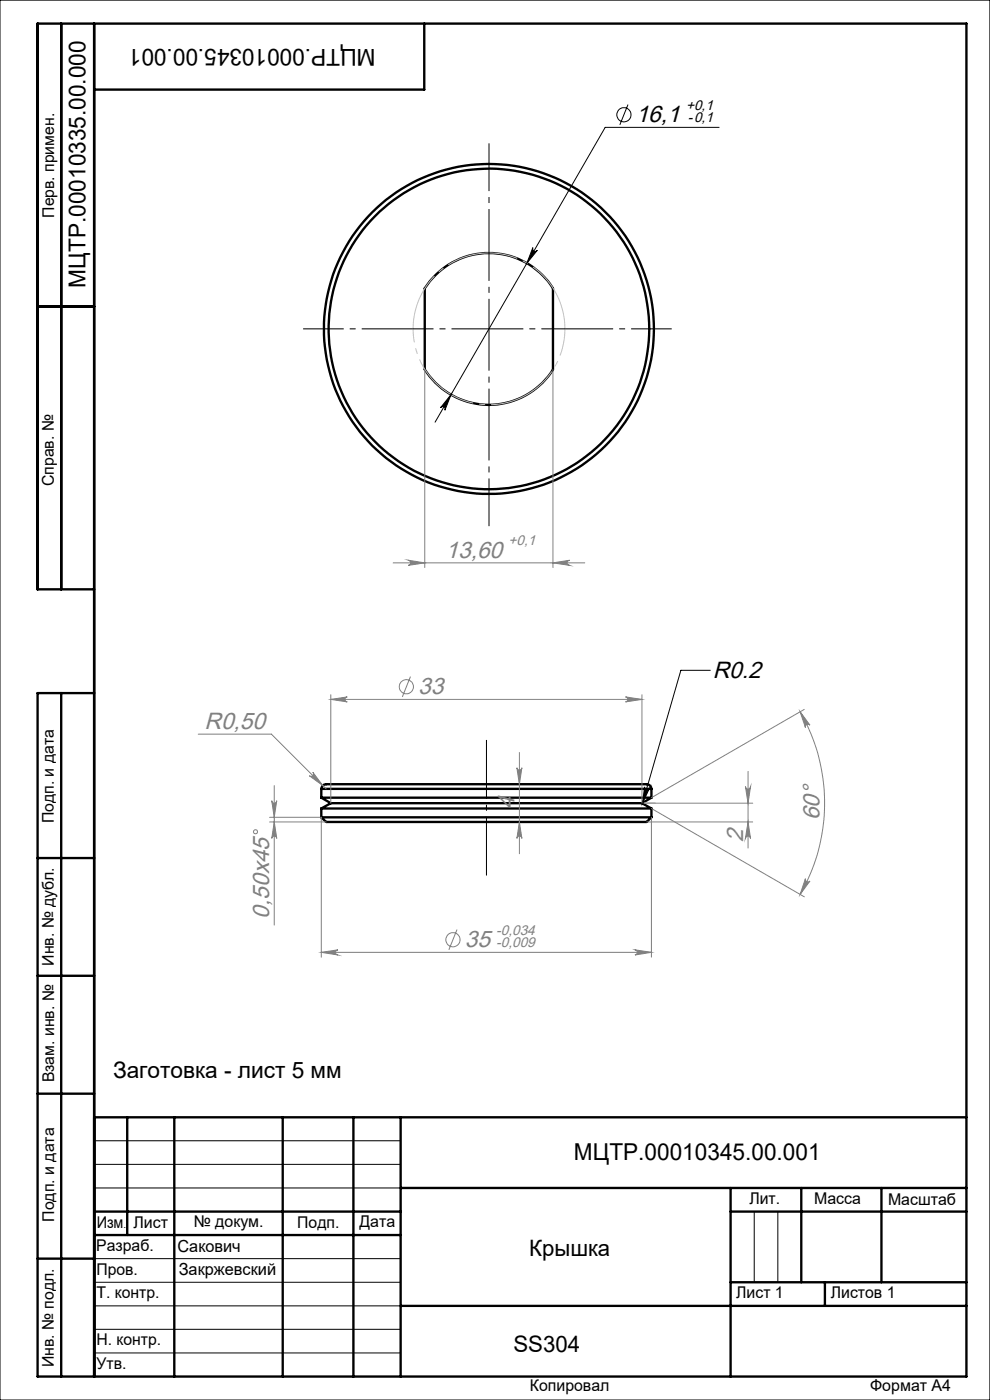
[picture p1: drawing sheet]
<svg xmlns="http://www.w3.org/2000/svg" width="210mm" height="297mm" viewBox="0 0 210 297" stroke-linecap="round" stroke-linejoin="round" font-family="sans-serif">
<g fill="none" stroke="#000" stroke-width=".21">
<path d="M0 0h210v297h-210zM133.2 22.2l-1.7 4.3M152.5 27h-24.1l-36.1 62.6M113 52.5a.56 .56 0 0 0 .2 .7 .56 .56 0 0 0 .8-.1l-2.2 2.7zM95.7 83.7l-1.3 3.3a.53 .53 0 0 0-.2-.7 .53 .53 0 0 0-.7 .2zM150.7 142.2h-6.3l-8.1 28.2M136.7 166.9a.53 .53 0 0 0 .4 .7 .53 .53 0 0 0 .7-.4l-1.5 3.2zM20 242h65M20 247h65M20 252h65M160 257v15M165 257v15"/>
<path d="M20 267h65M20 272h65M20 277h65M20 282h65M20 287h65"/>
<circle cx="132.3" cy="24.3" r="1.51"/>
</g>
<g fill="none" stroke="#000" stroke-width=".5">
<path d="M13 5v120M20 5v287M90 5v14h-70M92.4 58.4a16.1 16.1 0 0 1 24.9 2.8v17.2a16.1 16.1 0 0 1-27.2 0v-17.2l1.1-1.5zM8 65h12M20 125h-12v-120h197v287h-197v-145h12M13 147v145M68.2 167.4a1.29 1.29 0 0 1 1.7-1h62.6a21.7 21.7 0 0 1 5.2 .1l.4 .5 .1 .4M68.2 171.5h70M68.2 173.4h70M68.2 169.2h70M68.2 173.4l1 1h68l1-1"/>
<path d="M68.2 167.4h70M68.2 167.4v1.8M68.2 171.5v1.9M68.2 169.2l2 1.2M70.2 170.4h66M70.2 170.4l-2 1.1M136.2 170.4l2 1.1M138.2 167.4v1.8M138.2 171.5v1.9M138.2 169.2l-2 1.2M8 182h12M8 207h12"/>
<path d="M8 232h12M20 237h185M27 237v25M37 237v55M60 237v55M75 237v55M85 237v55M20 257h65M85 252h120M155 252v40M155 257h50M170 252v20"/>
<path d="M187 252v20M8 267h12M20 262h65M85 277h120M155 272h50M175 272v5"/>
<circle cx="103.7" cy="69.8" r="35"/>
<circle cx="103.7" cy="69.8" r="34"/>
</g>
<g fill="none" stroke="#808080" stroke-width=".21">
<path d="M90.1 78.4v42M117.3 78.4v42M83.4 119.4h40.6M86.6 118.8l3.5 .6-3.5 .5a.55 .55 0 0 0 .5-.5 .55 .55 0 0 0-.5-.6zM117.3 119.4l3.5-.6a.55 .55 0 0 0-.5 .6 .55 .55 0 0 0 .5 .5zM42.1 155.7h15.5l11.6 11.7M70.2 148.4l3.5-.6a.53 .53 0 0 0-.5 .6 .53 .53 0 0 0 .5 .5zM70.2 147.4v23M70.2 148.4h66M87.1 143.5l-1.8 4.3M110.2 159.6v21.5M132.7 147.8l3.5 .6-3.5 .5a.53 .53 0 0 0 .5-.5 .53 .53 0 0 0-.5-.6z"/>
<path d="M136.2 147.4v23M169.7 151l2.1 2.8a.54 .54 0 0 0-.7-.1 .54 .54 0 0 0-.2 .6zM169.7 151a38.8 38.8 0 0 1 0 38.8M170.6 150.5l-32.4 18.7M57.2 174.4h12M57.2 173.4h11v29.7M57.6 169.9a.53 .53 0 0 0 .6 .5 .53 .53 0 0 0 .5-.5l-.5 3.5zM58.2 174.4l.5 3.5a.53 .53 0 0 0-.5-.5 .53 .53 0 0 0-.6 .5zM58.2 166.6v29.6M65.6 164.6a.52 .52 0 0 0 .7 0 .52 .52 0 0 0 .1-.8l2.1 2.8zM109.6 162.9a.53 .53 0 0 0 .6 .5 .53 .53 0 0 0 .5-.5l-.5 3.5zM110.2 174.4l.5 3.5a.53 .53 0 0 0-.5-.5 .53 .53 0 0 0-.6 .5z"/>
<path d="M136.6 170.4h23.1M137.2 174.4h22.5M138.2 173.4v29.7M138.2 171.5l32.4 18.7M158.1 166.9a.55 .55 0 0 0 .6 .5 .55 .55 0 0 0 .5-.5l-.5 3.5zM158.7 163.7v16.2M158.7 174.4l.5 3.5a.55 .55 0 0 0-.5-.5 .55 .55 0 0 0-.6 .5zM96.9 197.2l-1.7 4.3M170.9 186.4a.54 .54 0 0 0 .2 .7 .54 .54 0 0 0 .7-.2l-2.1 2.9zM68.2 202l3.5-.5a.55 .55 0 0 0-.6 .5 .55 .55 0 0 0 .6 .6zM68.2 202h70M134.7 201.5l3.5 .5-3.5 .6a.55 .55 0 0 0 .5-.6 .55 .55 0 0 0-.5-.5z"/>
<circle cx="86.2" cy="145.7" r="1.51"/>
<circle cx="54.2" cy="176.5" r=".42"/>
<circle cx="96.1" cy="199.4" r="1.51"/>
</g>
<path d="M119.1 65.1a16.1 16.1 0 0 0-26.9-6.6 16.1 16.1 0 0 0 7.2 26.8 16.1 16.1 0 0 0 20-19.1l-.3-1.1" fill="none" stroke="#c0c0c0" stroke-width=".21" stroke-dasharray="15.2 1.3 1.3 1.3" stroke-dashoffset="4.7" stroke-linecap="butt"/>
<path d="M103.7 30.4v81.2" fill="none" stroke="#000" stroke-width=".21" stroke-dasharray="15.2 1.3 1.3 1.3" stroke-dashoffset="5.1" stroke-linecap="butt"/>
<path d="M64.3 69.8h78.2" fill="none" stroke="#000" stroke-width=".21" stroke-dasharray="15.2 1.3 1.3 1.3" stroke-dashoffset="6.6" stroke-linecap="butt"/>
<path d="M103.2 157v28.7" fill="none" stroke="#000" stroke-width=".21" stroke-dasharray="15.2 1.3 1.3 1.3" stroke-dashoffset="2.8" stroke-linecap="butt"/>
<path d="M136.6 170.4h2.5" fill="none" stroke="#c0c0c0" stroke-width=".21" stroke-dasharray="15.2 1.3 1.3 1.3" stroke-linecap="butt"/>
<g fill="#000">
<path d="M136.7 166.9a.53 .53 0 0 0 .4 .7 .53 .53 0 0 0 .7-.4l-1.5 3.2z"/>
<path d="M95.7 83.7l-2.2 2.8a.53 .53 0 0 1 .7-.2 .53 .53 0 0 1 .2 .7zM113 52.5l-1.2 3.3 2.2-2.7a.55 .55 0 0 1-.8 .2 .55 .55 0 0 1-.2-.8z"/>
</g>
<g fill="#808080">
<path d="M158.1 166.9a.55 .55 0 0 0 .6 .5 .55 .55 0 0 0 .5-.5l-.5 3.5zM158.7 174.4l.5 3.5a.55 .55 0 0 0-.5-.5 .55 .55 0 0 0-.6 .5z"/>
<path d="M117.3 119.4l3.5-.6a.55 .55 0 0 0-.5 .6 .55 .55 0 0 0 .5 .5zM86.6 118.8l3.5 .6-3.5 .5a.55 .55 0 0 0 .5-.5 .55 .55 0 0 0-.5-.6zM132.7 147.8l3.5 .6-3.5 .5a.53 .53 0 0 0 .5-.5 .53 .53 0 0 0-.5-.6zM70.2 148.4l3.5-.6a.53 .53 0 0 0-.5 .6 .53 .53 0 0 0 .5 .5z"/>
<path d="M66.4 163.8a.52 .52 0 0 1-.1 .8 .52 .52 0 0 1-.7 0l2.9 2zM68.2 202l3.5-.5a.55 .55 0 0 0-.6 .5 .55 .55 0 0 0 .6 .6zM134.7 201.5l3.5 .5-3.5 .6a.55 .55 0 0 0 .5-.6 .55 .55 0 0 0-.5-.5z"/>
<path d="M109.6 162.9a.53 .53 0 0 0 .6 .5 .53 .53 0 0 0 .5-.5l-.5 3.5zM110.2 174.4l.5 3.5a.53 .53 0 0 0-.5-.5 .53 .53 0 0 0-.6 .5zM57.6 169.9a.53 .53 0 0 0 .6 .5 .53 .53 0 0 0 .5-.5l-.5 3.5zM58.2 174.4l.5 3.5a.53 .53 0 0 0-.5-.5 .53 .53 0 0 0-.6 .5z"/>
<path d="M170.9 186.4a.54 .54 0 0 0 .2 .7 .54 .54 0 0 0 .7-.2l-2.1 2.9zM169.7 151l2.1 2.8a.54 .54 0 0 0-.7-.1 .54 .54 0 0 0-.2 .6z"/>
</g>
<g font-size="5">
<text x="134.8" y="25.9">16,1</text>
<text x="151.2" y="143.8">R0.2</text>
</g>
<g font-size="5" fill="#808080">
<text x="94.5" y="118.3">13,60</text>
<text x="88.7" y="147.3">33</text>
<text x="43.4" y="154.7">R0,50</text>
<text x="109.1" y="171.7" transform="rotate(-90 109.1 171.7)">4</text>
<text x="173.9" y="174" transform="rotate(-90 173.9 174)">60°</text>
<text x="157.6" y="178.5" transform="rotate(-90 157.6 178.5)">2</text>
<text x="57.1" y="194.9" transform="rotate(-90 57.1 194.9)">0,50x45</text>
<text x="98.6" y="200.9">35</text>
</g>
<g font-size="4.9">
<text x="79.7" y="10.4" transform="rotate(-180 79.7 10.4)">МЦТР.00010345.00.001</text>
<text x="18.2" y="61" transform="rotate(-90 18.2 61)">МЦТР.00010335.00.000</text>
<text x="121.7" y="246.1">МЦТР.00010345.00.001</text>
</g>
<g font-size="4.8">
<text x="24" y="228.6">Заготовка - лист 5 мм</text>
<text x="112.2" y="266.4">Крышка</text>
<text x="108.9" y="286.8">SS304</text>
</g>
<g font-size="3.5">
<text x="37.7" y="265.5">Сакович</text>
<text x="37.9" y="270.5">Закржевский</text>
</g>
<g font-size="3.4">
<text x="11.5" y="46.2" transform="rotate(-90 11.5 46.2)">Перв. примен.</text>
<text x="11.4" y="103.2" transform="rotate(-90 11.4 103.2)">Справ. №</text>
<text x="11.4" y="174.7" transform="rotate(-90 11.4 174.7)">Подп. и дата</text>
<text x="11.5" y="204.9" transform="rotate(-90 11.5 204.9)">Инв. № дубл.</text>
<text x="11.5" y="229.6" transform="rotate(-90 11.5 229.6)">Взам. инв. №</text>
<text x="159" y="255.5">Лит.</text>
<text x="172.7" y="255.5">Масса</text>
<text x="188.4" y="255.6">Масштаб</text>
<text x="11.5" y="259.2" transform="rotate(-90 11.5 259.2)">Подп. и дата</text>
<text x="20.5" y="260.4">Изм</text>
<text x="28.3" y="260.4">Лист</text>
<text x="41.1" y="260.4">№ докум.</text>
<text x="63.1" y="260.4">Подп.</text>
<text x="76.2" y="260.4">Дата</text>
<text x="20.4" y="265.4">Разраб.</text>
<text x="20.5" y="275.4">Т. контр.</text>
<text x="20.5" y="270.4">Пров.</text>
<text x="156.2" y="275.4">Лист 1</text>
<text x="176.2" y="275.4">Листов 1</text>
<text x="20.5" y="285.4">Н. контр.</text>
<text x="11.4" y="290" transform="rotate(-90 11.4 290)">Инв. № подл.</text>
<text x="20.5" y="290.4">Утв.</text>
<text x="112.4" y="295">Копировал</text>
<text x="184.6" y="295">Формат А4</text>
</g>
<g font-size="3">
<text x="145.5" y="23.2">+0,1</text>
<text x="145.9" y="26">-0,1</text>
</g>
<g font-size="3" fill="#808080">
<text x="107.9" y="115.6">+0,1</text>
<text x="105.3" y="198.3">-0,034</text>
<text x="105.3" y="201">-0,009</text>
</g>
<text font-size="2.1" x="26.2" y="260.4">.</text>
</svg>
